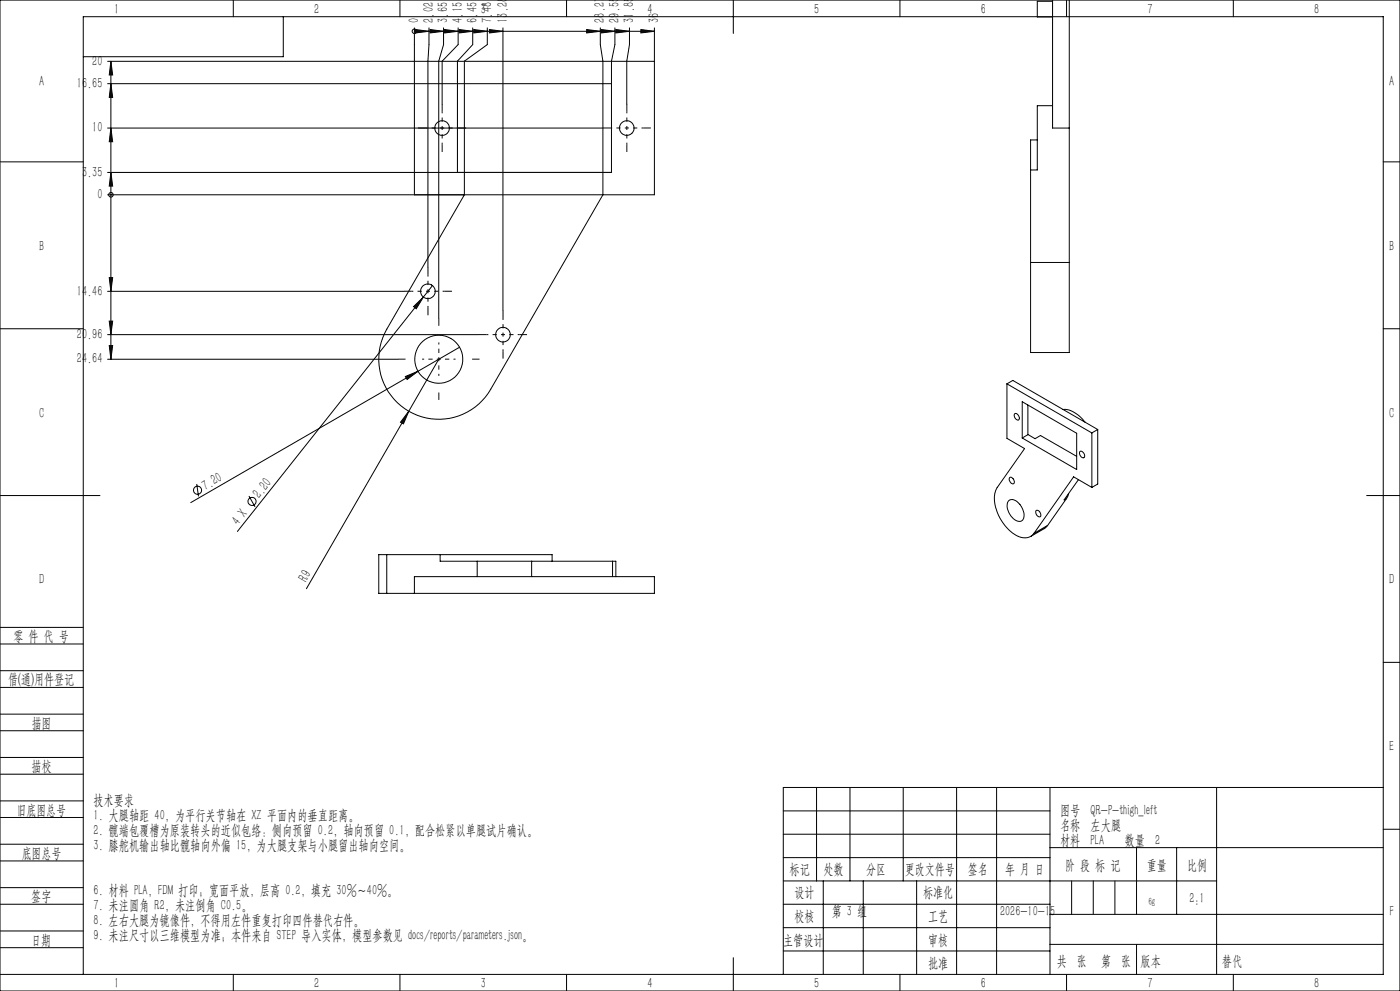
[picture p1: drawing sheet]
<svg xmlns="http://www.w3.org/2000/svg" width="420mm" height="297mm" viewBox="0 0 420 297" stroke-linecap="round" stroke-linejoin="round" font-family="sans-serif">
<g fill="none" stroke="#000" stroke-width=".3">
<path d="M315.8 0v38.4h5M320.8 0v78.7M0 0h420v297h-420zM32.3 18.4h164M33.3 18.4l.5 4.1h-1zM33.3 18.4v89.3M70 0v5M85 5v12h-60M120 0v5M124.3 9.4h.1M124.3 8.4v50M124.3 9.4h72"/>
<path d="M124.6 8.9l4.1 .5-4.1 .5zM128.7 8.4v5l-.3 4.9v61.8M129 8.9l4.1 .5-4.1 .5zM133.1 8.4v5l-1.5 4.9v77.2M133.4 8.9l4 .5-4 .5zM137.4 8.4v5l-4.8 4.9v12.9M137.8 8.9l4 .5-4 .5zM141.8 8.4v5l-4.6 4.9v33.4M142.1 8.9l4.1 .5-4.1 .5zM146.2 8.4v5l-6.9 4.9v40.1l-23.3 40.3a18 18 0 0 0 6.6 24.6 18 18 0 0 0 24.6-6.6l33.7-58.3v-40.1l-.8-4.9v-5M146.8 8.9l4.1 .5-4.1 .5zM150.9 8.4v84.7"/>
<path d="M170 0v5M176 8.9l4.1 .5-4.1 .5zM180.4 8.9l4.1 .5-4.1 .5zM184.5 8.4v5l-1.1 4.9v33.4h-151.1M184.7 8.9l4.1 .5-4.1 .5zM188.8 8.4v5l-.8 4.9v12.9M192.3 8.9l4 .5-4 .5zM196.3 8.4v50h-164M220 0v10M270 0v5M315.8 .4h-4.6v4.7h4.6M320 0v5"/>
<path d="M370 0v5M32.3 25.1h151.1M32.3 38.4h148.5M33.3 25.1l.5 4.1h-1zM33.3 38.4l.5 4.1h-1zM315.8 31.7h-4.6v19.2h-2M0 48.5h25M33.3 51.7l.5 4.1h-1zM33.3 58.4h.1M309.2 50.9v27.8M311.2 41.9h-2v9M415 48.5h5"/>
<path d="M309.2 78.7v27h11.6v-27M309.2 78.7h11.6M0 98.5h25M32.3 87.3h88.9M32.8 83.2h1l-.5 4.1zM32.8 96.2h1l-.5 4.1zM124.1 91.9l2.9-2.9-2.1 3.5zM127 89l-55.8 70.3M129.8 85.6l-2.8 3.4M415 98.5h5M32.3 100.3h111.4M32.3 107.7h87.1"/>
<path d="M32.8 103.6h1l-.5 4.1zM121.6 112.9l3.8-1.6-3.3 2.4zM125.4 111.3l-68.2 39.3M131.6 107.7l-9 15.6M137.9 104.1l-12.5 7.2M302.1 115v16.4l5.3 3-8.2 11.7a9.4 9.4 0 0 0 .7 9.1 10.5 10.5 0 0 0 7.4 6 3.2 3.2 0 0 0 2.9-1.4M302.1 115l25.5 14.7M302.1 115l1.7-1 25.5 14.7M122.6 123.3l-1.6 3.7-.8-.5zM122.6 123.3l-30.7 53.1M304.4 124a1.21 1.21 0 0 1 1.2 .6 1.21 1.21 0 0 1-.1 1.3 1.37 1.37 0 0 1-1.1-1.9zM306.7 120.4l16.3 9.5v10.8l-16.3-9.4z"/>
<path d="M308.4 130.2l2.1 1.3 1.6-1 10.9 6.3M308.4 121.4v8.9l-1.7 1M318.9 122.7a8.3 8.3 0 0 1 6.6 3.8M324 135.4a1.12 1.12 0 0 1 1.2 .5 1.12 1.12 0 0 1-.2 1.3 1.44 1.44 0 0 1-1-1.8zM327.6 129.7v16.4M329.3 128.7l-1.7 1M329.3 128.7v16.4l-1.7 1M0 148.5h30M59 145.1l.5 3.7M74.7 148.7l1.8 3.2M302.5 150.1a2.08 2.08 0 0 1 3.1 .7 4.3 4.3 0 0 1 1.2 5.1 2.41 2.41 0 0 1-3.4-1.1 4.2 4.2 0 0 1-.9-4.7zM302.9 143.2a1.17 1.17 0 0 1 1.4 1.5 .8 .8 0 0 1-.9 .2 .8 .8 0 0 1-.5-.8z"/>
<path d="M310.9 153a1.31 1.31 0 0 1 1.2 1.9 1.31 1.31 0 0 1-1.2-1.9zM314.3 157.5l-.9 .9-4.2 2.4M314.3 157.5l-4.1 2.3M319.9 149.4l-5.6 8.1M320.6 147.9l-.7 1.5M323.5 143.8l-4.3 6 .7-.4M327.6 146.1l-5.5-3.2-11.9 16.9M410 148.5h10M116 166.2h-2.4v11.6h2.4M116 177.8h80.3v-5h-72v5M116 166.2v11.6M116 166.2h16"/>
<path d="M132 166.2h33.6v2M132 166.2v2h27.5M143.2 168.2v4.6M159.5 168.2h24.3M159.5 168.2v4.6M183.8 168.2v4.6M183.8 168.2h.9v4.6M0 193h25M0 188h25M415 198.5h5M0 206h25M0 201h25"/>
<path d="M0 219h25M0 214h25M0 232h25M0 227h25M245 236v28M255 236v28M271 236v28M287 236v56M299 236v56M315 236v56M365 236v56M415 236h-180v56"/>
<path d="M0 245h25M0 240h25M0 258h25M0 253h25M235 243h80M235 250h80M235 257h80M315 254h100M341 254v20M353 254v20M415 248.5h5M0 271h25"/>
<path d="M0 266h25M0 279h25M235 271h80M235 264h130M235 278h80M247 264v28M259 264v28M275 264v28M315 274h100M0 284h25M0 292h415v-287h-390v287M70 292v5"/>
<path d="M120 292v5M170 292v5M220 287v10M235 285h80M270 292v5M315 283h100M320 292v5M370 292v5"/>
<circle cx="124.3" cy="9.4" r=".68"/>
<circle cx="132.6" cy="38.4" r="2.2"/>
<circle cx="188" cy="38.4" r="2.2"/>
<circle cx="33.3" cy="58.4" r=".69"/>
<circle cx="128.4" cy="87.3" r="2.2"/>
<circle cx="131.6" cy="107.7" r="7.2"/>
<circle cx="150.9" cy="100.3" r="2.2"/>
<circle cx="59.3" cy="146.9" r="1.21"/>
<circle cx="75.6" cy="150.3" r="1.22"/>
</g>
<path d="M321.5 264v10M328 264v10M334.5 264v10M341 283v9" fill="none" stroke="#0a0605" stroke-width=".3"/>
<g fill="#000">
<path d="M33.3 18.4l.5 4.1h-1zM124.6 8.9l4.1 .5-4.1 .5zM129 8.9l4.1 .5-4.1 .5zM133.4 8.9l4 .5-4 .5zM137.8 8.9l4 .5-4 .5zM142.1 8.9l4.1 .5-4.1 .5zM146.8 8.9l4.1 .5-4.1 .5zM176 8.9l4.1 .5-4.1 .5zM180.4 8.9l4.1 .5-4.1 .5zM184.7 8.9l4.1 .5-4.1 .5zM192.3 8.9l4 .5-4 .5zM33.3 25.1l.5 4.1h-1z"/>
<path d="M33.3 38.4l.5 4.1h-1zM33.3 51.7l.5 4.1h-1zM32.8 83.2h1l-.5 4.1zM124.1 91.9l2.9-2.9-2.1 3.5zM32.8 96.2h1l-.5 4.1zM32.8 103.6h1l-.5 4.1zM121.6 112.9l3.8-1.6-3.3 2.4zM122.6 123.3l-1.6 3.7-.8-.5z"/>
</g>
<g fill="none" stroke="#000" stroke-width=".3" stroke-dasharray="30.5 1.3 1.3 1.3" stroke-dashoffset="29.9" stroke-linecap="butt">
<path d="M132.6 38.4v-5M132.6 38.4h-5M132.6 38.4v5M132.6 38.4h5M188 38.4v-5M188 38.4h-4.9M188 38.4v5M188 38.4h5M128.4 87.3v-5M128.4 87.3h-5M128.4 87.3v5M128.4 87.3h5"/>
<path d="M131.6 107.6v-5M131.6 107.6h-4.9M131.6 107.6v5M131.6 107.6h5M150.9 100.3v-5M150.9 100.3h-5M150.9 100.3v5M150.9 100.3h5"/>
</g>
<g fill="none" stroke="#000" stroke-width=".3" stroke-dasharray="30.5 1.3 1.3 1.3" stroke-linecap="butt">
<path d="M127.6 38.4h-2.2M132.6 33.4v-2.2M137.6 38.4h2.3M183.1 38.4h-2.2M188 33.4v-2.2M193 38.4h2.3M132.6 43.4v2.2M188 43.4v2.2M123.4 87.3h-2.2M128.4 82.3v-2.2M128.4 92.3v2.2M131.6 97.6v-2.2"/>
<path d="M133.4 87.3h2.2M150.9 95.3v-2.2M121.7 107.6h-2.3M131.6 117.6v2.2M141.7 107.6h2.1M145.9 100.3h-2.2M150.9 105.3v2.2M155.9 100.3h2.2"/>
</g>
<g font-size="4.4">
<text x="34.2" y="4.2">1</text>
<text x="94.2" y="4.2">2</text>
<text x="144.2" y="4.2">3</text>
<text x="194.2" y="4.2">4</text>
<text x="244.2" y="4.2">5</text>
<text x="294.2" y="4.2">6</text>
<text x="344.2" y="4.2">7</text>
<text x="394.2" y="4.2">8</text>
<text x="125.6" y="6.8" transform="rotate(-90 125.6 6.8)">0</text>
<text x="130" y="6.8" transform="rotate(-90 130 6.8)">2.02</text>
<text x="134.4" y="6.8" transform="rotate(-90 134.4 6.8)">3.65</text>
<text x="138.8" y="6.8" transform="rotate(-90 138.8 6.8)">4.15</text>
<text x="143.1" y="6.8" transform="rotate(-90 143.1 6.8)">6.45</text>
<text x="147.5" y="6.8" transform="rotate(-90 147.5 6.8)">7.48</text>
<text x="152.2" y="6.8" transform="rotate(-90 152.2 6.8)">13.28</text>
<text x="181.4" y="6.8" transform="rotate(-90 181.4 6.8)">28.27</text>
<text x="185.8" y="6.8" transform="rotate(-90 185.8 6.8)">29.55</text>
<text x="190.1" y="6.8" transform="rotate(-90 190.1 6.8)">31.85</text>
<text x="197.6" y="6.8" transform="rotate(-90 197.6 6.8)">36</text>
<text x="27.7" y="19.7">20</text>
<text x="11.7" y="25.9">A</text>
<text x="23.1" y="26.4">16.65</text>
<text x="416.7" y="25.9">A</text>
<text x="27.7" y="39.7">10</text>
<text x="24.6" y="53">3.35</text>
<text x="29.2" y="59.7">0</text>
<text x="11.7" y="75.1">B</text>
<text x="416.7" y="75.1">B</text>
<text x="23.1" y="88.6">14.46</text>
<text x="23.1" y="101.6">20.96</text>
<text x="23.1" y="108.9">24.64</text>
<text x="11.7" y="125.1">C</text>
<text x="416.7" y="125.1">C</text>
<text x="61.7" y="147" transform="rotate(-30 61.7 147)">7.20</text>
<text x="77.9" y="149.5" transform="rotate(-52 77.9 149.5)">2.20</text>
<text x="71.5" y="157.5" transform="rotate(-52 71.5 157.5)">4 X</text>
<text x="11.7" y="175.1">D</text>
<text x="92" y="174.6" transform="rotate(-60 92 174.6)">R9</text>
<text x="416.7" y="175.1">D</text>
<text x="4" y="192">零 件 代 号</text>
<text x="2.5" y="205.1">借(通)用件登记</text>
<text x="9.5" y="218.1">描图</text>
<text x="416.7" y="225.1">E</text>
<text x="9.5" y="231.1">描校</text>
<text x="5" y="244.2">旧底图总号</text>
<text x="28" y="241.1">技术要求</text>
<text x="28" y="245.6">1. 大腿轴距 40，为平行关节轴在 XZ 平面内的垂直距离。</text>
<text x="318" y="244.1">图号 QR-P-thigh_left</text>
<text x="28" y="250.1">2. 髋端包覆槽为原装转头的近似包络：侧向预留 0.2，轴向预留 0.1，配合松紧以单腿试片确认。</text>
<text x="318" y="248.6">名称 左大腿</text>
<text x="6.5" y="257.2">底图总号</text>
<text x="28" y="254.6">3. 膝舵机输出轴比髋轴向外偏 15，为大腿支架与小腿留出轴向空间。</text>
<text x="318" y="253.1">材料 PLA</text>
<text x="337.4" y="253.1">数量 2</text>
<text x="236.9" y="261.9">标记</text>
<text x="247.1" y="261.9">处数</text>
<text x="259.9" y="261.9">分区</text>
<text x="271.5" y="261.9">更改文件号</text>
<text x="290.4" y="261.9">签名</text>
<text x="301.5" y="261.9">年 月 日</text>
<text x="319.5" y="260.6">阶 段 标 记</text>
<text x="344" y="260.6">重量</text>
<text x="356.1" y="260.6">比例</text>
<text x="28" y="268.1">6. 材料 PLA，FDM 打印；宽面平放，层高 0.2，填充 30%～40%。</text>
<text x="238.3" y="268.9">设计</text>
<text x="276.9" y="268.9">标准化</text>
<text x="9.4" y="270.1">签字</text>
<text x="28" y="272.6">7. 未注圆角 R2，未注倒角 C0.5。</text>
<text x="249.5" y="274.6">第 3 组</text>
<text x="300" y="274.6">2026-10-15</text>
<text x="356.8" y="270.7">2:1</text>
<text x="416.8" y="274.4">F</text>
<text x="28" y="277.1">8. 左右大腿为镜像件，不得用左件重复打印四件替代右件。</text>
<text x="28" y="281.6">9. 未注尺寸以三维模型为准；本件来自 STEP 导入实体，模型参数见 docs/reports/parameters.json。</text>
<text x="238.3" y="276.1">校核</text>
<text x="278.4" y="276">工艺</text>
<text x="9.4" y="283.2">日期</text>
<text x="234.9" y="283.3">主管设计</text>
<text x="278.4" y="283.3">审核</text>
<text x="278.4" y="290.2">批准</text>
<text x="317.1" y="289.4">共 张</text>
<text x="330.3" y="289.4">第 张</text>
<text x="342.1" y="289.4">版本</text>
<text x="34.2" y="296.2">1</text>
<text x="94.2" y="296.2">2</text>
<text x="144.2" y="296.2">3</text>
<text x="194.2" y="296.2">4</text>
<text x="244.2" y="296.2">5</text>
<text x="294.2" y="296.2">6</text>
<text x="344.2" y="296.2">7</text>
<text x="394.2" y="296.2">8</text>
</g>
<text font-size="4.4" fill="#0a0605" x="366.6" y="289.4">替代</text>
<text font-size="3.1" x="344.5" y="271.1">6g</text>
</svg>
